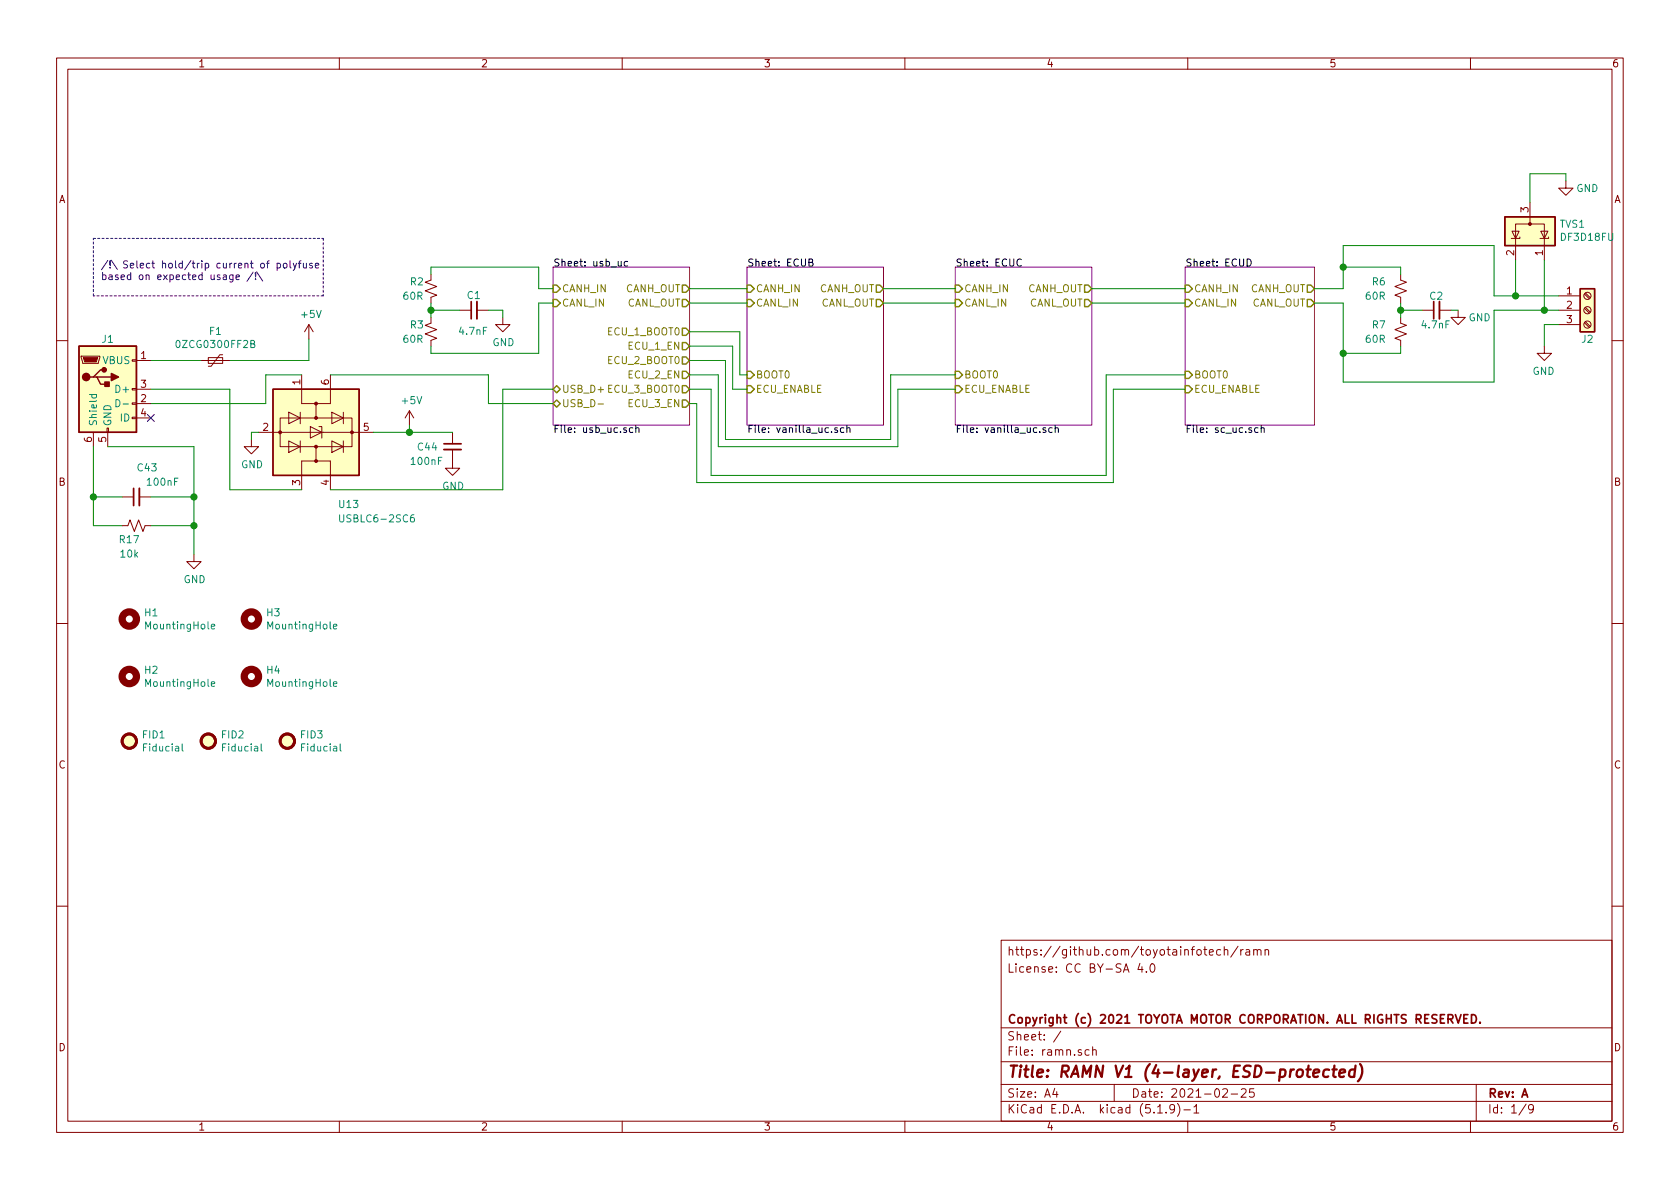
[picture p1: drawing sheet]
EESchema Schematic File Version 4
EELAYER 30 0
EELAYER END
$Descr A4 11693 8268
encoding utf-8
Sheet 1 9
Title "RAMN V1 (4-layer, ESD-protected)"
Date "2021-02-25"
Rev "A"
Comp "Copyright (c) 2021 TOYOTA MOTOR CORPORATION. ALL RIGHTS RESERVED."
Comment1 ""
Comment2 ""
Comment3 "License: CC BY-SA 4.0"
Comment4 "https://github.com/toyotainfotech/ramn"
$EndDescr
$Sheet
S 3850 1850 950  1100
U 5D8BFFCE
F0 "usb_uc" 50
F1 "usb_uc.sch" 50
F2 "CANL_OUT" O R 4800 2100 50 
F3 "CANL_IN" I L 3850 2100 50 
F4 "CANH_OUT" O R 4800 2000 50 
F5 "CANH_IN" I L 3850 2000 50 
F6 "USB_D-" B L 3850 2800 50 
F7 "USB_D+" B L 3850 2700 50 
F8 "ECU_3_EN" O R 4800 2800 50 
F9 "ECU_2_EN" O R 4800 2600 50 
F10 "ECU_1_EN" O R 4800 2400 50 
F11 "ECU_2_BOOT0" O R 4800 2500 50 
F12 "ECU_3_BOOT0" O R 4800 2700 50 
F13 "ECU_1_BOOT0" O R 4800 2300 50 
$EndSheet
Wire Wire Line
	3850 2100 3750 2100
Wire Wire Line
	3750 2100 3750 2450
Wire Wire Line
	3750 2000 3850 2000
Wire Wire Line
	3750 2000 3750 1850
$Comp
L Device:R_Small_US R3
U 1 1
P 3000 2300
AR Path="/5D9D1265" Ref="R3"  Part="1" 
AR Path="/5DDB298F/5D9D1265" Ref="R?"  Part="1" 
AR Path="/5DEB3C02/5D9D1265" Ref="R?"  Part="1" 
AR Path="/5D82C374/5DDB298F/5D9D1265" Ref="R?"  Part="1" 
F 0 "R3" H 3150 2350 50  0000 R CNN
F 1 "60R" H 3200 2250 50  0000 R CNN
F 2 "Resistor_SMD:R_0603_1608Metric" H 3000 2300 50  0001 C CNN
F 3 "~" H 3000 2300 50  0001 C CNN
	1    3000 2300
	-1   0    0    -1  
$EndComp
$Comp
L Device:C_Small C?
U 1 1
P 3300 2150
AR Path="/5D5AA93E/5D9D126B" Ref="C?"  Part="1" 
AR Path="/5D5EF85E/5D9D126B" Ref="C?"  Part="1" 
AR Path="/5D65BA09/5D9D126B" Ref="C?"  Part="1" 
AR Path="/5D65EFC9/5D9D126B" Ref="C?"  Part="1" 
AR Path="/5E185DDE/5E1BC826/5D9D126B" Ref="C?"  Part="1" 
AR Path="/5DDB298F/5D9D126B" Ref="C?"  Part="1" 
AR Path="/5DEB3C02/5D9D126B" Ref="C?"  Part="1" 
AR Path="/5D82C374/5DDB298F/5D9D126B" Ref="C?"  Part="1" 
AR Path="/5D9D126B" Ref="C1"  Part="1" 
F 0 "C1" V 3400 2100 50  0000 L CNN
F 1 "4.7nF" V 3150 2050 50  0000 L CNN
F 2 "Capacitor_SMD:C_0603_1608Metric" H 3300 2150 50  0001 C CNN
F 3 "~" H 3300 2150 50  0001 C CNN
	1    3300 2150
	0    -1   -1   0   
$EndComp
$Comp
L Device:R_Small_US R2
U 1 1
P 3000 2000
AR Path="/5D9D1272" Ref="R2"  Part="1" 
AR Path="/5DDB298F/5D9D1272" Ref="R?"  Part="1" 
AR Path="/5DEB3C02/5D9D1272" Ref="R?"  Part="1" 
AR Path="/5D82C374/5DDB298F/5D9D1272" Ref="R?"  Part="1" 
F 0 "R2" H 3150 2050 50  0000 R CNN
F 1 "60R" H 3200 1950 50  0000 R CNN
F 2 "Resistor_SMD:R_0603_1608Metric" H 3000 2000 50  0001 C CNN
F 3 "~" H 3000 2000 50  0001 C CNN
	1    3000 2000
	-1   0    0    -1  
$EndComp
Wire Wire Line
	3500 2150 3500 2200
Wire Wire Line
	3000 2450 3000 2400
Wire Wire Line
	3000 2450 3750 2450
Wire Wire Line
	3000 2200 3000 2150
Wire Wire Line
	3000 1900 3000 1850
Wire Wire Line
	3000 1850 3750 1850
Wire Wire Line
	3200 2150 3000 2150
Connection ~ 3000 2150
Wire Wire Line
	3000 2150 3000 2100
$Comp
L Device:R_Small_US R7
U 1 1
P 9750 2300
AR Path="/5D9F69AD" Ref="R7"  Part="1" 
AR Path="/5DDB298F/5D9F69AD" Ref="R?"  Part="1" 
AR Path="/5DEB3C02/5D9F69AD" Ref="R?"  Part="1" 
AR Path="/5D82C374/5DDB298F/5D9F69AD" Ref="R?"  Part="1" 
F 0 "R7" H 9650 2350 50  0000 R CNN
F 1 "60R" H 9650 2250 50  0000 R CNN
F 2 "Resistor_SMD:R_0603_1608Metric" H 9750 2300 50  0001 C CNN
F 3 "~" H 9750 2300 50  0001 C CNN
	1    9750 2300
	1    0    0    -1  
$EndComp
$Comp
L Device:C_Small C?
U 1 1
P 10000 2150
AR Path="/5D5AA93E/5D9F69B3" Ref="C?"  Part="1" 
AR Path="/5D5EF85E/5D9F69B3" Ref="C?"  Part="1" 
AR Path="/5D65BA09/5D9F69B3" Ref="C?"  Part="1" 
AR Path="/5D65EFC9/5D9F69B3" Ref="C?"  Part="1" 
AR Path="/5E185DDE/5E1BC826/5D9F69B3" Ref="C?"  Part="1" 
AR Path="/5DDB298F/5D9F69B3" Ref="C?"  Part="1" 
AR Path="/5DEB3C02/5D9F69B3" Ref="C?"  Part="1" 
AR Path="/5D82C374/5DDB298F/5D9F69B3" Ref="C?"  Part="1" 
AR Path="/5D9F69B3" Ref="C2"  Part="1" 
F 0 "C2" V 9900 2100 50  0000 L CNN
F 1 "4.7nF" V 10100 2050 50  0000 L CNN
F 2 "Capacitor_SMD:C_0603_1608Metric" H 10000 2150 50  0001 C CNN
F 3 "~" H 10000 2150 50  0001 C CNN
	1    10000 2150
	0    -1   1    0   
$EndComp
$Comp
L Device:R_Small_US R6
U 1 1
P 9750 2000
AR Path="/5D9F69B9" Ref="R6"  Part="1" 
AR Path="/5DDB298F/5D9F69B9" Ref="R?"  Part="1" 
AR Path="/5DEB3C02/5D9F69B9" Ref="R?"  Part="1" 
AR Path="/5D82C374/5DDB298F/5D9F69B9" Ref="R?"  Part="1" 
F 0 "R6" H 9650 2050 50  0000 R CNN
F 1 "60R" H 9650 1950 50  0000 R CNN
F 2 "Resistor_SMD:R_0603_1608Metric" H 9750 2000 50  0001 C CNN
F 3 "~" H 9750 2000 50  0001 C CNN
	1    9750 2000
	1    0    0    -1  
$EndComp
$Comp
L power:GND #PWR?
U 1 1
P 10150 2150
AR Path="/5D5AA93E/5D9F69BF" Ref="#PWR?"  Part="1" 
AR Path="/5D5EF85E/5D9F69BF" Ref="#PWR?"  Part="1" 
AR Path="/5D65BA09/5D9F69BF" Ref="#PWR?"  Part="1" 
AR Path="/5D65EFC9/5D9F69BF" Ref="#PWR?"  Part="1" 
AR Path="/5E185DDE/5E1BC826/5D9F69BF" Ref="#PWR?"  Part="1" 
AR Path="/5DDB298F/5D9F69BF" Ref="#PWR?"  Part="1" 
AR Path="/5DEB3C02/5D9F69BF" Ref="#PWR?"  Part="1" 
AR Path="/5D82C374/5DDB298F/5D9F69BF" Ref="#PWR?"  Part="1" 
AR Path="/5D9F69BF" Ref="#PWR04"  Part="1" 
F 0 "#PWR04" H 10150 1900 50  0001 C CNN
F 1 "GND" H 10000 2100 50  0000 C CNN
F 2 "" H 10150 2150 50  0001 C CNN
F 3 "" H 10150 2150 50  0001 C CNN
	1    10150 2150
	-1   0    0    -1  
$EndComp
Wire Wire Line
	9750 2450 9750 2400
Wire Wire Line
	9750 1900 9750 1850
$Comp
L power:GND #PWR?
U 1 1
P 10750 2400
AR Path="/5D5AA93E/5DA0237D" Ref="#PWR?"  Part="1" 
AR Path="/5D5EF85E/5DA0237D" Ref="#PWR?"  Part="1" 
AR Path="/5D65BA09/5DA0237D" Ref="#PWR?"  Part="1" 
AR Path="/5D65EFC9/5DA0237D" Ref="#PWR?"  Part="1" 
AR Path="/5E185DDE/5E1BC826/5DA0237D" Ref="#PWR?"  Part="1" 
AR Path="/5DDB298F/5DA0237D" Ref="#PWR?"  Part="1" 
AR Path="/5DEB3C02/5DA0237D" Ref="#PWR?"  Part="1" 
AR Path="/5D82C374/5DDB298F/5DA0237D" Ref="#PWR?"  Part="1" 
AR Path="/5DA0237D" Ref="#PWR05"  Part="1" 
F 0 "#PWR05" H 10750 2150 50  0001 C CNN
F 1 "GND" H 10755 2227 50  0000 C CNN
F 2 "" H 10750 2400 50  0001 C CNN
F 3 "" H 10750 2400 50  0001 C CNN
	1    10750 2400
	-1   0    0    -1  
$EndComp
Wire Wire Line
	3500 2150 3400 2150
Wire Wire Line
	9350 2650 10400 2650
Wire Wire Line
	10400 2650 10400 2150
Wire Wire Line
	10850 2250 10750 2250
Wire Wire Line
	10750 2250 10750 2400
$Sheet
S 5200 1850 950  1100
U 5D815E09
F0 "ECUB" 50
F1 "vanilla_uc.sch" 50
F2 "CANL_OUT" O R 6150 2100 50 
F3 "CANL_IN" I L 5200 2100 50 
F4 "CANH_OUT" O R 6150 2000 50 
F5 "CANH_IN" I L 5200 2000 50 
F6 "ECU_ENABLE" I L 5200 2700 50 
F7 "BOOT0" I L 5200 2600 50 
$EndSheet
Wire Wire Line
	5100 2700 5200 2700
$Sheet
S 6650 1850 950  1100
U 5D8EDE42
F0 "ECUC" 50
F1 "vanilla_uc.sch" 50
F2 "CANL_OUT" O R 7600 2100 50 
F3 "CANL_IN" I L 6650 2100 50 
F4 "CANH_OUT" O R 7600 2000 50 
F5 "CANH_IN" I L 6650 2000 50 
F6 "ECU_ENABLE" I L 6650 2700 50 
F7 "BOOT0" I L 6650 2600 50 
$EndSheet
Wire Wire Line
	5000 3100 6250 3100
Wire Wire Line
	6250 3100 6250 2700
Wire Wire Line
	6250 2700 6650 2700
$Sheet
S 8250 1850 900  1100
U 5D7DEA89
F0 "ECUD" 50
F1 "sc_uc.sch" 50
F2 "CANL_OUT" O R 9150 2100 50 
F3 "CANL_IN" I L 8250 2100 50 
F4 "CANH_OUT" O R 9150 2000 50 
F5 "CANH_IN" I L 8250 2000 50 
F6 "ECU_ENABLE" I L 8250 2700 50 
F7 "BOOT0" I L 8250 2600 50 
$EndSheet
Wire Wire Line
	7750 2700 7750 3350
Wire Wire Line
	9150 2000 9350 2000
Wire Wire Line
	9150 2100 9350 2100
Wire Wire Line
	7750 2700 8250 2700
Wire Wire Line
	4800 2300 5150 2300
Wire Wire Line
	5150 2300 5150 2600
Wire Wire Line
	5150 2600 5200 2600
Wire Wire Line
	5100 2400 4800 2400
Wire Wire Line
	5100 2400 5100 2700
Wire Wire Line
	4800 2500 5050 2500
Wire Wire Line
	5050 2500 5050 3050
Wire Wire Line
	5050 3050 6200 3050
Wire Wire Line
	6200 3050 6200 2600
Wire Wire Line
	6200 2600 6650 2600
Wire Wire Line
	4800 2600 5000 2600
Wire Wire Line
	5000 2600 5000 3100
Wire Wire Line
	4800 2800 4850 2800
Wire Wire Line
	4850 3350 7750 3350
Wire Wire Line
	4850 3350 4850 2800
Wire Wire Line
	4800 2700 4950 2700
Wire Wire Line
	4950 2700 4950 3300
Wire Wire Line
	4950 3300 7700 3300
Wire Wire Line
	7700 3300 7700 2600
Wire Wire Line
	7700 2600 8250 2600
Wire Wire Line
	4800 2000 5200 2000
Wire Wire Line
	4800 2100 5200 2100
Wire Wire Line
	6150 2000 6650 2000
Wire Wire Line
	6150 2100 6650 2100
$Comp
L Connector:Screw_Terminal_01x03 J2
U 1 1
P 11050 2150
F 0 "J2" H 11050 1950 50  0000 C CNN
F 1 "Screw_Terminal_01x03" H 10968 2376 50  0001 C CNN
F 2 "TerminalBlock_Phoenix:TerminalBlock_Phoenix_PTSM-0,5-3-2.5-V-THR_1x03_P2.50mm_Vertical" H 11050 2150 50  0001 C CNN
F 3 "~" H 11050 2150 50  0001 C CNN
	1    11050 2150
	1    0    0    -1  
$EndComp
Wire Wire Line
	10100 2150 10150 2150
Wire Wire Line
	9750 2100 9750 2150
Wire Wire Line
	9350 1700 9350 1850
Wire Wire Line
	9350 2100 9350 2450
Wire Wire Line
	9350 1850 9750 1850
Connection ~ 9350 1850
Wire Wire Line
	9350 1850 9350 2000
Wire Wire Line
	9750 2450 9350 2450
Connection ~ 9350 2450
Wire Wire Line
	9350 2450 9350 2650
Wire Wire Line
	9900 2150 9750 2150
Connection ~ 9750 2150
Wire Wire Line
	9750 2150 9750 2200
Wire Wire Line
	10400 2050 10400 1700
Wire Wire Line
	10400 1700 9350 1700
$Comp
L power:GND #PWR?
U 1 1
P 3500 2200
AR Path="/5D5AA93E/5D9D127E" Ref="#PWR?"  Part="1" 
AR Path="/5D5EF85E/5D9D127E" Ref="#PWR?"  Part="1" 
AR Path="/5D65BA09/5D9D127E" Ref="#PWR?"  Part="1" 
AR Path="/5D65EFC9/5D9D127E" Ref="#PWR?"  Part="1" 
AR Path="/5E185DDE/5E1BC826/5D9D127E" Ref="#PWR?"  Part="1" 
AR Path="/5DDB298F/5D9D127E" Ref="#PWR?"  Part="1" 
AR Path="/5DEB3C02/5D9D127E" Ref="#PWR?"  Part="1" 
AR Path="/5D82C374/5DDB298F/5D9D127E" Ref="#PWR?"  Part="1" 
AR Path="/5D9D127E" Ref="#PWR03"  Part="1" 
F 0 "#PWR03" H 3500 1950 50  0001 C CNN
F 1 "GND" H 3505 2027 50  0000 C CNN
F 2 "" H 3500 2200 50  0001 C CNN
F 3 "" H 3500 2200 50  0001 C CNN
	1    3500 2200
	1    0    0    -1  
$EndComp
Wire Wire Line
	8250 2000 7600 2000
Wire Wire Line
	7600 2100 8250 2100
$Comp
L Power_Protection:SP0502BAHT TVS1
U 1 1
P 10650 1600
F 0 "TVS1" H 10445 1554 50  0000 R CNN
F 1 "DF3D18FU" H 10445 1645 50  0000 R CNN
F 2 "Package_TO_SOT_SMD:SOT-323_SC-70" H 10875 1550 50  0001 L CNN
F 3 "" H 10775 1725 50  0001 C CNN
	1    10650 1600
	-1   0    0    1   
$EndComp
Wire Wire Line
	10650 1400 10650 1200
Wire Wire Line
	10650 1200 10900 1200
Wire Wire Line
	10900 1200 10900 1250
$Comp
L power:GND #PWR?
U 1 1
P 10900 1250
AR Path="/5D5AA93E/60384B9E" Ref="#PWR?"  Part="1" 
AR Path="/5D5EF85E/60384B9E" Ref="#PWR?"  Part="1" 
AR Path="/5D65BA09/60384B9E" Ref="#PWR?"  Part="1" 
AR Path="/5D65EFC9/60384B9E" Ref="#PWR?"  Part="1" 
AR Path="/5E185DDE/5E1BC826/60384B9E" Ref="#PWR?"  Part="1" 
AR Path="/5DDB298F/60384B9E" Ref="#PWR?"  Part="1" 
AR Path="/5DEB3C02/60384B9E" Ref="#PWR?"  Part="1" 
AR Path="/5D82C374/5DDB298F/60384B9E" Ref="#PWR?"  Part="1" 
AR Path="/60384B9E" Ref="#PWR0101"  Part="1" 
F 0 "#PWR0101" H 10900 1000 50  0001 C CNN
F 1 "GND" H 10750 1200 50  0000 C CNN
F 2 "" H 10900 1250 50  0001 C CNN
F 3 "" H 10900 1250 50  0001 C CNN
	1    10900 1250
	-1   0    0    -1  
$EndComp
Wire Wire Line
	10400 2050 10550 2050
Wire Wire Line
	10400 2150 10750 2150
Wire Wire Line
	10750 1800 10750 2150
Connection ~ 10750 2150
Wire Wire Line
	10750 2150 10850 2150
Wire Wire Line
	10550 1800 10550 2050
Connection ~ 10550 2050
Wire Wire Line
	10550 2050 10850 2050
$Comp
L Device:Polyfuse_Small F1
U 1 1
P 1500 2500
F 0 "F1" V 1295 2500 50  0000 C CNN
F 1 "0ZCG0300FF2B" V 1386 2500 50  0000 C CNN
F 2 "Fuse:Fuse_1812_4532Metric_Pad1.30x3.40mm_HandSolder" H 1550 2300 50  0001 L CNN
F 3 "~" H 1500 2500 50  0001 C CNN
	1    1500 2500
	0    1    1    0   
$EndComp
Wire Wire Line
	1050 2500 1400 2500
Wire Notes Line
	2250 2050 650  2050
Wire Notes Line
	2250 1650 2250 2050
Wire Notes Line
	650  1650 2250 1650
Wire Notes Line
	650  2050 650  1650
Text Notes 700  1950 0    50   ~ 0
/!\ Select hold/trip current of polyfuse \nbased on expected usage /!\
Wire Wire Line
	650  3450 650  3650
Connection ~ 650  3450
Wire Wire Line
	850  3450 650  3450
Wire Wire Line
	650  3100 650  3450
Wire Wire Line
	1050 3650 1350 3650
$Comp
L Device:R_Small_US R17
U 1 1
P 950 3650
AR Path="/60250553" Ref="R17"  Part="1" 
AR Path="/5D80E812/60250553" Ref="R?"  Part="1" 
AR Path="/5D815E09/60250553" Ref="R?"  Part="1" 
AR Path="/5D8EDE42/60250553" Ref="R?"  Part="1" 
F 0 "R17" V 850 3700 50  0000 C CNN
F 1 "10k" V 750 3700 50  0000 C CNN
F 2 "Resistor_SMD:R_0603_1608Metric" H 950 3650 50  0001 C CNN
F 3 "~" H 950 3650 50  0001 C CNN
	1    950  3650
	0    -1   -1   0   
$EndComp
Wire Wire Line
	1350 3450 1350 3650
Connection ~ 1350 3450
Wire Wire Line
	1050 3450 1350 3450
Wire Wire Line
	1350 3100 1350 3450
Wire Wire Line
	750  3100 1350 3100
Connection ~ 1350 3650
$Comp
L Device:C_Small C43
U 1 1
P 950 3450
AR Path="/6026B19D" Ref="C43"  Part="1" 
AR Path="/5D80E812/6026B19D" Ref="C?"  Part="1" 
AR Path="/5D8BFFCE/6026B19D" Ref="C?"  Part="1" 
AR Path="/5D815E09/6026B19D" Ref="C?"  Part="1" 
AR Path="/5D8EDE42/6026B19D" Ref="C?"  Part="1" 
F 0 "C43" V 1150 3300 50  0000 L CNN
F 1 "100nF" V 1050 3150 50  0000 L CNN
F 2 "Capacitor_SMD:C_0603_1608Metric" H 950 3450 50  0001 C CNN
F 3 "~" H 950 3450 50  0001 C CNN
F 4 "" H 950 3450 50  0001 C CNN "not mounted"
	1    950  3450
	0    -1   -1   0   
$EndComp
Wire Wire Line
	1350 3650 1350 3850
Wire Wire Line
	650  3650 850  3650
$Comp
L Mechanical:Fiducial FID3
U 1 1
P 2000 5150
F 0 "FID3" H 2085 5196 50  0000 L CNN
F 1 "Fiducial" H 2085 5105 50  0000 L CNN
F 2 "Fiducial:Fiducial_1mm_Mask2mm" H 2000 5150 50  0001 C CNN
F 3 "~" H 2000 5150 50  0001 C CNN
	1    2000 5150
	1    0    0    -1  
$EndComp
$Comp
L Mechanical:Fiducial FID2
U 1 1
P 1450 5150
F 0 "FID2" H 1535 5196 50  0000 L CNN
F 1 "Fiducial" H 1535 5105 50  0000 L CNN
F 2 "Fiducial:Fiducial_1mm_Mask2mm" H 1450 5150 50  0001 C CNN
F 3 "~" H 1450 5150 50  0001 C CNN
	1    1450 5150
	1    0    0    -1  
$EndComp
$Comp
L Mechanical:Fiducial FID1
U 1 1
P 900 5150
F 0 "FID1" H 985 5196 50  0000 L CNN
F 1 "Fiducial" H 985 5105 50  0000 L CNN
F 2 "Fiducial:Fiducial_1mm_Mask2mm" H 900 5150 50  0001 C CNN
F 3 "~" H 900 5150 50  0001 C CNN
	1    900  5150
	1    0    0    -1  
$EndComp
$Comp
L Mechanical:MountingHole H4
U 1 1
P 1750 4700
F 0 "H4" H 1850 4746 50  0000 L CNN
F 1 "MountingHole" H 1850 4655 50  0000 L CNN
F 2 "MountingHole:MountingHole_3.2mm_M3_ISO7380" H 1750 4700 50  0001 C CNN
F 3 "~" H 1750 4700 50  0001 C CNN
	1    1750 4700
	1    0    0    -1  
$EndComp
$Comp
L Mechanical:MountingHole H2
U 1 1
P 900 4700
F 0 "H2" H 1000 4746 50  0000 L CNN
F 1 "MountingHole" H 1000 4655 50  0000 L CNN
F 2 "MountingHole:MountingHole_3.2mm_M3_ISO7380" H 900 4700 50  0001 C CNN
F 3 "~" H 900 4700 50  0001 C CNN
	1    900  4700
	1    0    0    -1  
$EndComp
$Comp
L Mechanical:MountingHole H3
U 1 1
P 1750 4300
F 0 "H3" H 1850 4346 50  0000 L CNN
F 1 "MountingHole" H 1850 4255 50  0000 L CNN
F 2 "MountingHole:MountingHole_3.2mm_M3_ISO7380" H 1750 4300 50  0001 C CNN
F 3 "~" H 1750 4300 50  0001 C CNN
	1    1750 4300
	1    0    0    -1  
$EndComp
$Comp
L Mechanical:MountingHole H1
U 1 1
P 900 4300
F 0 "H1" H 1000 4346 50  0000 L CNN
F 1 "MountingHole" H 1000 4255 50  0000 L CNN
F 2 "MountingHole:MountingHole_3.2mm_M3_ISO7380" H 900 4300 50  0001 C CNN
F 3 "~" H 900 4300 50  0001 C CNN
	1    900  4300
	1    0    0    -1  
$EndComp
$Comp
L power:GND #PWR01
U 1 1
P 1350 3850
F 0 "#PWR01" H 1350 3600 50  0001 C CNN
F 1 "GND" H 1355 3677 50  0000 C CNN
F 2 "" H 1350 3850 50  0001 C CNN
F 3 "" H 1350 3850 50  0001 C CNN
	1    1350 3850
	1    0    0    -1  
$EndComp
NoConn ~ 1050 2900
$Comp
L Connector:USB_OTG J1
U 1 1
P 750 2700
F 0 "J1" H 750 3050 50  0000 C CNN
F 1 "USB_C_Micro" H 807 3076 50  0001 C CNN
F 2 "Connector_USB:USB_Micro-B_Wuerth_629105150521" H 900 2650 50  0001 C CNN
F 3 "~" H 900 2650 50  0001 C CNN
	1    750  2700
	1    0    0    -1  
$EndComp
Wire Wire Line
	1600 2500 2150 2500
$Comp
L power:+5V #PWR02
U 1 1
P 2150 2350
F 0 "#PWR02" H 2150 2200 50  0001 C CNN
F 1 "+5V" H 2165 2523 50  0000 C CNN
F 2 "" H 2150 2350 50  0001 C CNN
F 3 "" H 2150 2350 50  0001 C CNN
	1    2150 2350
	1    0    0    -1  
$EndComp
Wire Wire Line
	2150 2350 2150 2500
Wire Wire Line
	1750 3000 1800 3000
Wire Wire Line
	1750 3050 1750 3000
$Comp
L power:GND #PWR0102
U 1 1
P 1750 3050
F 0 "#PWR0102" H 1750 2800 50  0001 C CNN
F 1 "GND" H 1755 2877 50  0000 C CNN
F 2 "" H 1750 3050 50  0001 C CNN
F 3 "" H 1750 3050 50  0001 C CNN
	1    1750 3050
	1    0    0    -1  
$EndComp
$Comp
L power:+5V #PWR0103
U 1 1
P 2850 2950
F 0 "#PWR0103" H 2850 2800 50  0001 C CNN
F 1 "+5V" H 2865 3123 50  0000 C CNN
F 2 "" H 2850 2950 50  0001 C CNN
F 3 "" H 2850 2950 50  0001 C CNN
	1    2850 2950
	1    0    0    -1  
$EndComp
Wire Wire Line
	2850 3000 2850 2950
Wire Wire Line
	2600 3000 2850 3000
$Comp
L Power_Protection:USBLC6-2SC6 U13
U 1 1
P 2200 3000
F 0 "U13" V 2700 3150 50  0000 L CNN
F 1 "USBLC6-2SC6" V 2800 3150 50  0000 L CNN
F 2 "Package_TO_SOT_SMD:SOT-23-6" H 2200 2500 50  0001 C CNN
F 3 "https://www.st.com/resource/en/datasheet/usblc6-2.pdf" H 2400 3350 50  0001 C CNN
	1    2200 3000
	0    1    1    0   
$EndComp
Wire Wire Line
	1850 2800 1850 2600
Wire Wire Line
	1850 2600 2100 2600
Wire Wire Line
	1050 2800 1850 2800
Wire Wire Line
	2300 2600 3400 2600
Wire Wire Line
	3400 2600 3400 2800
Wire Wire Line
	3400 2800 3850 2800
Wire Wire Line
	3850 2700 3500 2700
Wire Wire Line
	3500 2700 3500 3400
Wire Wire Line
	3500 3400 2300 3400
Wire Wire Line
	2100 3400 1600 3400
Wire Wire Line
	1600 3400 1600 2700
Wire Wire Line
	1050 2700 1600 2700
$Comp
L Device:C_Small C44
U 1 1
P 3150 3100
AR Path="/60428AD2" Ref="C44"  Part="1" 
AR Path="/5D80E812/60428AD2" Ref="C?"  Part="1" 
AR Path="/5D8BFFCE/60428AD2" Ref="C?"  Part="1" 
AR Path="/5D815E09/60428AD2" Ref="C?"  Part="1" 
AR Path="/5D8EDE42/60428AD2" Ref="C?"  Part="1" 
AR Path="/5D7DEA89/60428AD2" Ref="C?"  Part="1" 
F 0 "C44" H 2900 3100 50  0000 L CNN
F 1 "100nF" H 2850 3000 50  0000 L CNN
F 2 "Capacitor_SMD:C_0603_1608Metric" H 3150 3100 50  0001 C CNN
F 3 "~" H 3150 3100 50  0001 C CNN
F 4 "" H 3150 3100 50  0001 C CNN "not mounted"
	1    3150 3100
	1    0    0    -1  
$EndComp
Wire Wire Line
	3150 3000 2850 3000
Connection ~ 2850 3000
$Comp
L power:GND #PWR081
U 1 1
P 3150 3200
F 0 "#PWR081" H 3150 2950 50  0001 C CNN
F 1 "GND" H 3155 3027 50  0000 C CNN
F 2 "" H 3150 3200 50  0001 C CNN
F 3 "" H 3150 3200 50  0001 C CNN
	1    3150 3200
	1    0    0    -1  
$EndComp
$EndSCHEMATC
